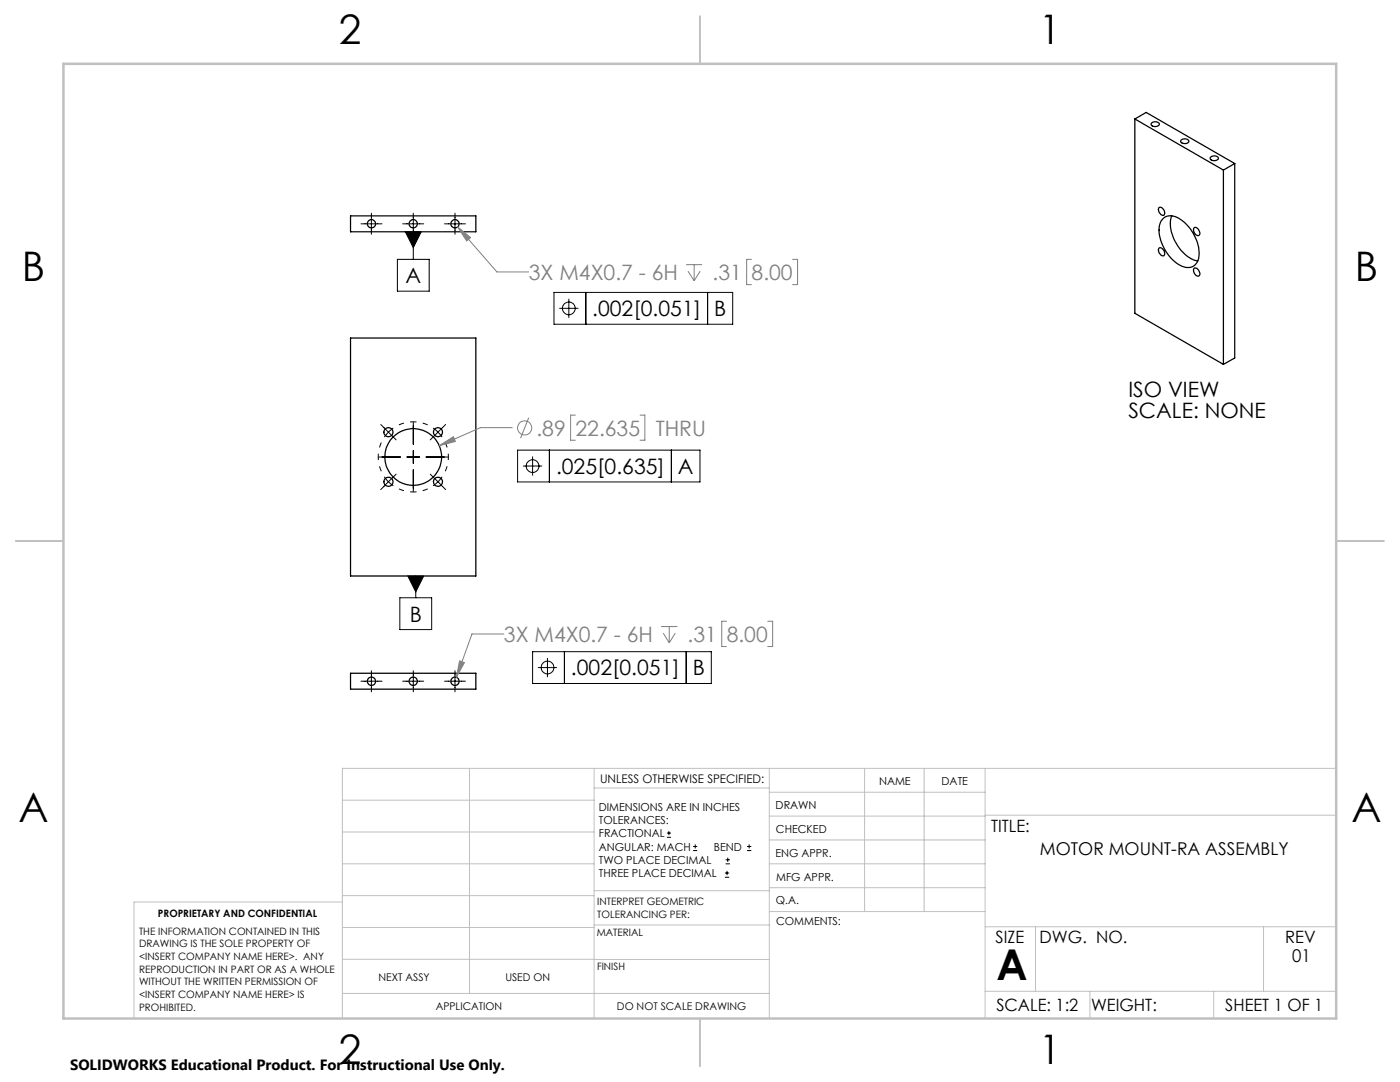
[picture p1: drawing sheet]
<svg xmlns="http://www.w3.org/2000/svg" width="279mm" height="216mm" viewBox="0 0 279 216" stroke-linecap="round" stroke-linejoin="round" font-family="sans-serif">
<g fill="none" stroke="#000" stroke-width=".25">
<path d="M226.5 23.7l2.2-1.3 17.7 10.2M226.5 23.7l17.7 10.2M226.5 23.7v38.8l17.7 10.2M229.9 24.4a.87 .87 0 0 1 1.5 .5 .94 .94 0 0 1-1.7-.2zM235.7 27.9h.1a.89 .89 0 0 1 1.4 .4 .96 .96 0 0 1-1.6-.1zM241.5 31.4a.92 .92 0 0 1 1.6 .3 .94 .94 0 0 1-1.6-.2zM244.2 33.9v38.8M246.4 32.6l-2.2 1.3M246.4 32.6v38.8l-2.2 1.3M70 43.1h25v3.1h-25zM231.3 49.5a1 1 0 0 1 1.1 1.4 .6 .6 0 0 1-1-.4l-.2-.6zM231.3 41.5a1 1 0 0 1 1.1 1.3 .84 .84 0 0 1-1.2-.9z"/>
<path d="M232.1 43.6a2.58 2.58 0 0 1 3.4 .1 8.5 8.5 0 0 1 3.7 7.9 2.31 2.31 0 0 1-3.7 1.3 8.5 8.5 0 0 1-4.1-8l.2-.6zM233.9 43.1a7.2 7.2 0 0 0 1.6 6.7 6.1 6.1 0 0 0 3.5 2.3M238.3 45.5a.98 .98 0 0 1 1 .3 .98 .98 0 0 1 .1 1.1 .88 .88 0 0 1-.9-.2 .88 .88 0 0 1-.3-.9zM238.3 53.6a.98 .98 0 0 1 1 .4 .98 .98 0 0 1-.1 1.1 1.11 1.11 0 0 1-.9-1.5zM70 67.5h25v47.4h-25zM70 134.3h25v3.2h-25z"/>
<circle cx="74.1" cy="44.7" r=".82"/>
<circle cx="82.5" cy="44.7" r=".82"/>
<circle cx="90.8" cy="44.7" r=".82"/>
<circle cx="77.5" cy="86.2" r=".9"/>
<circle cx="77.5" cy="96.1" r=".9"/>
<circle cx="82.5" cy="91.2" r="5.7"/>
<circle cx="87.4" cy="86.3" r=".91"/>
<circle cx="87.4" cy="96.1" r=".91"/>
<circle cx="74.1" cy="135.9" r=".83"/>
<circle cx="82.4" cy="135.9" r=".83"/>
<circle cx="90.8" cy="135.9" r=".83"/>
</g>
<g fill="none" stroke="#808080" stroke-width=".2">
<path d="M91.3 45.3l2.6 2.1-.8 .7zM91.3 45.3l7.9 9h6.3M136.9 52.8h3.2M137.3 54.1l1.2 1.9M138.5 52.8v3.2M139.7 54.1l-1.2 1.9M150 51.8h-1v5h1M158.2 51.8h1v5h-1M87.7 88.9l2.8-1.8 .4 1zM102.2 85.3h-6.3l-8.2 3.6M105.5 83.4l-1.6 4M114.8 82.8h-.9v5h.9"/>
<path d="M127.7 82.8h1v5h-1M91.7 131.9l1 .3-1.6 2.9zM100.5 126.5h-6.3l-3.1 8.6M131.9 125h3.3M132.4 126.3l1.2 2M133.6 125v3.3M134.8 126.3l-1.2 2M145 124h-1v5h1M153.2 124h1v5h-1"/>
<circle cx="104.7" cy="85.4" r="1.41"/>
</g>
<g fill="none" stroke="#000" stroke-width=".2">
<path d="M72 44.7h4.2M74.1 42.5v4.2M79.3 51.8h6.4v6.3h-6.4zM80.4 44.7h4.2M80.9 46.2h3.2l-1.6 3.2zM82.5 42.5v9.3M88.7 44.7h4.2M90.8 42.5v4.2M110.6 58.3h35.6v6.4h-35.6zM113.5 59.6v3.8M116.9 58.3v6.4M141.2 58.3v6.4"/>
<path d="M111.6 61.5h3.8M75.5 91.2h4.4M76 84.7l3.1 3.1M76.7 95.1l.8 1M77.5 96.1l1 .8M77.5 96.1l-1.5 1.6M78.5 85.4l-1 .8-.8 1M79.1 94.6l-1.6 1.5M81.2 91.2h2.5M82.5 84.2v4.5M82.5 89.9v2.6M82.5 93.7v4.4"/>
<path d="M85 91.2h4.4M85.9 94.6l1.5 1.5M86.4 85.4l1 .8 .8 1M87.4 96.1l-1 .8M87.4 96.1l1.5 1.6M88.2 95.1l-.8 1M88.9 84.7l-3 3.1M103.3 89.8h36.4v6.4h-36.4zM104.4 93h3.8M106.3 91.1v3.8M109.6 89.8v6.4M134 89.8v6.4"/>
<path d="M79.8 119.3h6.3v6.3h-6.3zM81.4 114.9h3.2l-1.6 3.2zM83 114.9v4.4M72 135.9h4.2M74.1 133.8v4.2M80.4 135.9h4.2M82.5 133.8v4.2M88.7 135.9h4.2M90.8 133.8v4.2M106.3 130h35.7v6.4h-35.7zM107.4 133.2h3.8M109.3 131.3v3.8"/>
<path d="M112.6 130v6.4M136.9 130v6.4M133.1 167.1h.8M133.1 166.2h.8M133.5 165.8v.9M138.3 169.7h.8M138.3 168.9h.8M138.7 168.5v.8M144.7 175h.8M144.7 174.2h.8M144.8 172.4h.9M144.8 171.6h.9"/>
<path d="M145.1 173.8v.8M145.2 171.1v.9M149.1 169.7h.8M149.1 168.9h.8M149.5 168.5v.8"/>
<circle cx="113.5" cy="61.5" r="1.27"/>
<circle cx="106.3" cy="93" r="1.27"/>
<circle cx="109.3" cy="133.2" r="1.27"/>
</g>
<path d="M76.1 88.3a7 7 0 0 0 0 5.7M79.6 97.6a7 7 0 0 0 5.8 0M85.4 84.8a7 7 0 0 0-5.8 0M88.9 94a7 7 0 0 0 0-5.7" fill="none" stroke="#000" stroke-width=".2" stroke-dasharray="15.2 1.3 1.3 1.3" stroke-dashoffset="14.2" stroke-linecap="butt"/>
<g fill="none" stroke="#c0c0c0" stroke-width=".2">
<path d="M68.3 159.7h50.3M93.7 153.3v44.9M118.6 153.3v49.9M118.6 157.2h34.9M153.5 153.3v49.9M153.5 158.1h43.1M172.5 153.3v28.6M184.4 153.3v28.6M196.6 153.3v49.9M266.7 153.3h-198.4v49.9M68.3 178.7h50.3M68.3 172.4h50.3"/>
<path d="M68.3 166h50.3M68.3 180h-41.6v23.2M118.6 177.7h35M153.5 167.6h43.1M153.5 162.8h43.1M153.5 172.4h43.1M153.5 177.1h43.1M196.6 162.7h70.1M68.3 198.2h85.2M68.3 191.4l85.2 .1M68.3 185.1h50.3M118.6 184.6h35"/>
<path d="M153.6 181.9h43M196.6 197.8h70.1M196.6 184.9h70.1M206.7 184.9v12.9M217.5 197.8v5.4M242.2 197.8v5.4M252.2 184.9v12.9"/>
</g>
<path d="M139.7 3.2v9.5M3.1 107.9h9.6M266.7 107.9h9.5M139.7 203.2v9.6" fill="none" stroke="#c0c0c0" stroke-width=".25"/>
<path d="M12.7 12.7h254v190.5h-254z" fill="none" stroke="#c0c0c0" stroke-width=".5"/>
<path d="M81.4 114.9l1.6 3.2 1.6-3.2zM80.9 46.2l1.6 3.2 1.6-3.2z" fill="#000"/>
<path d="M87.7 88.9l3.2-.8-.4-1zM91.3 45.3l1.8 2.8 .8-.7zM91.7 131.9l-.6 3.2 1.6-2.9z" fill="#808080"/>
<text font-size="8.5" x="198.9" y="195.5">A</text>
<g font-size="8.1">
<text x="67.6" y="8.9">2</text>
<text x="207.3" y="8.9">1</text>
<text x="4.4" y="56.2">B</text>
<text x="270.4" y="56.2">B</text>
<text x="3.7" y="164.1">A</text>
<text x="269.7" y="164.1">A</text>
<text x="67.6" y="212.4">2</text>
<text x="207.3" y="212.4">1</text>
</g>
<g font-size="4.2">
<text x="80.9" y="56.5">A</text>
<text x="118.2" y="63.1">.002[0.051]</text>
<text x="142.5" y="63.1">B</text>
<text x="225.2" y="79.2">ISO VIEW</text>
<text x="225.2" y="83.4">SCALE: NONE</text>
<text x="111" y="94.6">.025[0.635]</text>
<text x="135.3" y="94.6">A</text>
<text x="81.8" y="124">B</text>
<text x="114" y="134.8">.002[0.051]</text>
<text x="138.3" y="134.8">B</text>
</g>
<g font-size="4.2" fill="#808080">
<text x="105.5" y="55.9">3X M4X0.7 - 6H</text>
<text x="142.2" y="55.9">.31</text>
<text x="150" y="55.9">8.00</text>
<text x="107.1" y="86.9">.89</text>
<text x="114.9" y="86.9">22.635</text>
<text x="130.9" y="86.9">THRU</text>
<text x="100.6" y="128.1">3X M4X0.7 - 6H</text>
<text x="137.2" y="128.1">.31</text>
<text x="145" y="128.1">8.00</text>
</g>
<g font-size="3.5">
<text x="207.5" y="170.7">MOTOR MOUNT-RA ASSEMBLY</text>
<text x="257.9" y="191.9">01</text>
</g>
<g font-size="3.4">
<text x="197.8" y="166">TITLE:</text>
<text x="198.7" y="188.1">SIZE</text>
<text x="207.5" y="188.1">DWG. NO.</text>
<text x="256.5" y="188.2">REV</text>
<text x="198.8" y="201.7">SCALE: 1:2</text>
<text x="217.7" y="201.8">WEIGHT:</text>
<text x="244.5" y="201.7">SHEET 1 OF 1</text>
</g>
<text font-size="3" x="14" y="213.5">SOLIDWORKS Educational Product. For Instructional Use Only.</text>
<text font-size="2.4" x="119.8" y="156.2">UNLESS OTHERWISE SPECIFIED:</text>
<g font-size="2.2">
<text x="119.5" y="161.8">DIMENSIONS ARE IN INCHES</text>
<text x="154.8" y="161.4">DRAWN</text>
<text x="175.4" y="156.6">NAME</text>
<text x="187.9" y="156.7">DATE</text>
<text x="119.5" y="164.4">TOLERANCES:</text>
<text x="119.5" y="167.1">FRACTIONAL</text>
<text x="154.9" y="166.3">CHECKED</text>
<text x="119.5" y="169.7">ANGULAR: MACH</text>
<text x="119.5" y="172.4">TWO PLACE DECIMAL</text>
<text x="142.5" y="169.7">BEND</text>
<text x="154.8" y="170.9">ENG APPR.</text>
<text x="119.5" y="175">THREE PLACE DECIMAL</text>
<text x="154.9" y="175.7">MFG APPR.</text>
<text x="154.9" y="180.4">Q.A.</text>
<text x="154.9" y="184.6">COMMENTS:</text>
</g>
<g font-size="2.1">
<text x="75.5" y="195.7">NEXT ASSY</text>
<text x="100.9" y="195.7">USED ON</text>
<text x="86.9" y="201.5">APPLICATION</text>
<text x="123.1" y="201.6">DO NOT SCALE DRAWING</text>
</g>
<g font-size="2">
<text x="31.5" y="182.9">PROPRIETARY AND CONFIDENTIAL</text>
<text x="119.2" y="180.6">INTERPRET GEOMETRIC</text>
<text x="119.2" y="183.1">TOLERANCING PER:</text>
<text x="27.8" y="186.5">THE INFORMATION CONTAINED IN THIS</text>
<text x="27.8" y="189">DRAWING IS THE SOLE PROPERTY OF</text>
<text x="27.8" y="191.6">&lt;INSERT COMPANY NAME HERE&gt;. ANY</text>
<text x="119.1" y="186.7">MATERIAL</text>
<text x="27.8" y="194.1">REPRODUCTION IN PART OR AS A WHOLE</text>
<text x="27.8" y="196.6">WITHOUT THE WRITTEN PERMISSION OF</text>
<text x="119.1" y="193.5">FINISH</text>
<text x="27.8" y="199.1">&lt;INSERT COMPANY NAME HERE&gt; IS</text>
<text x="27.8" y="201.7">PROHIBITED.</text>
</g>
</svg>
